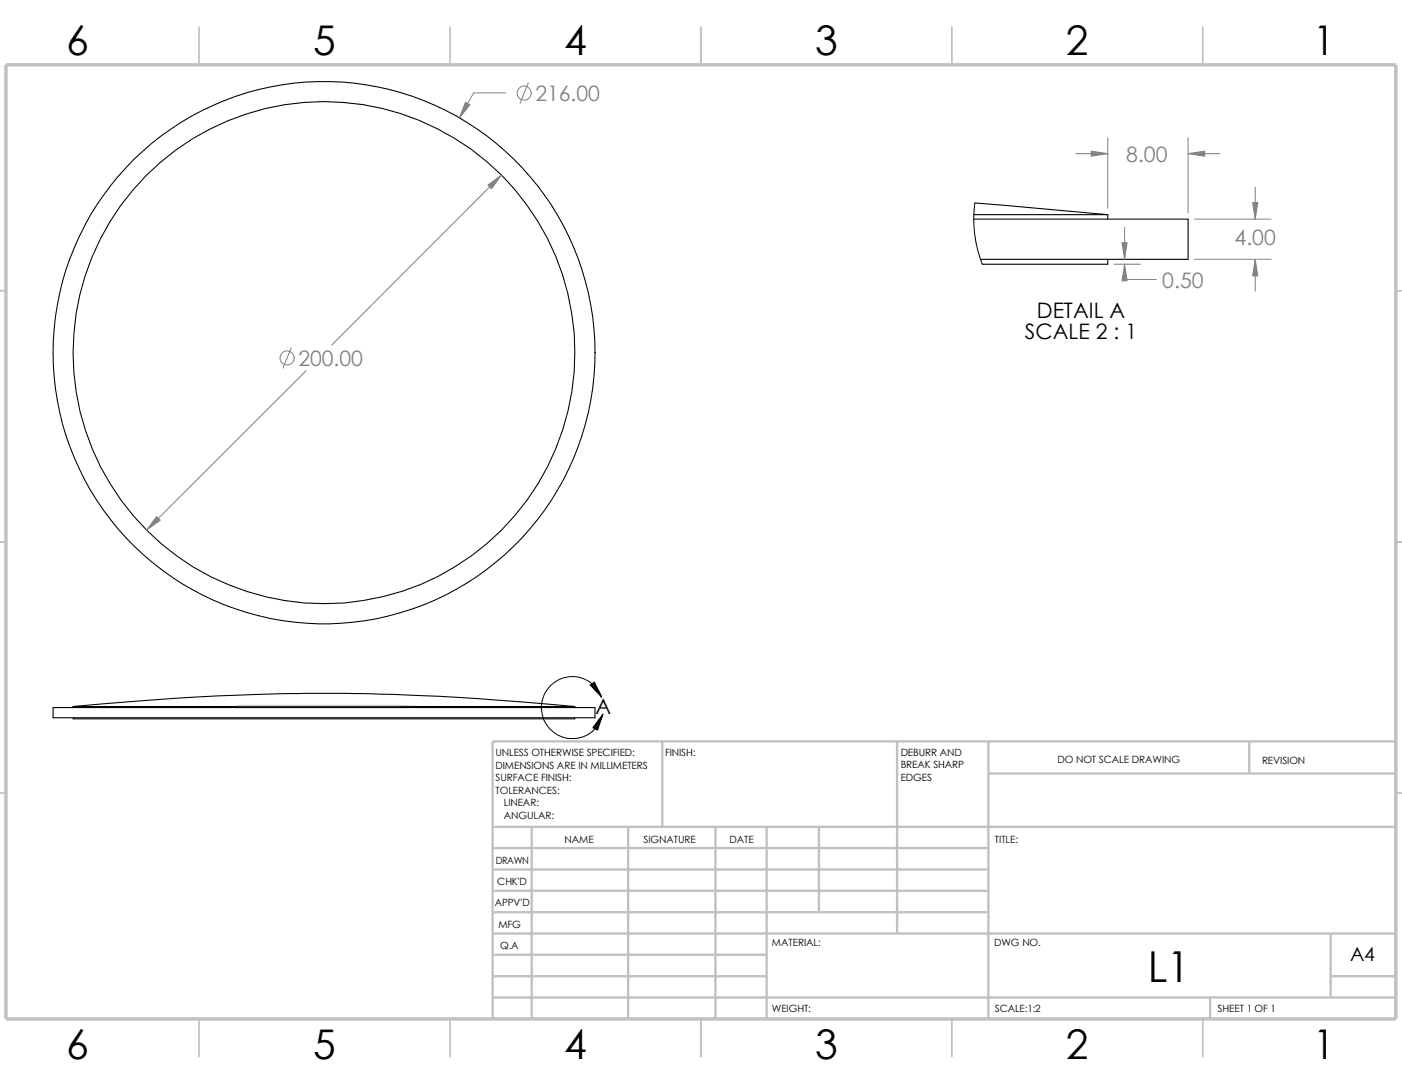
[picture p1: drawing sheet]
<svg xmlns="http://www.w3.org/2000/svg" width="279mm" height="216mm" viewBox="0 0 279 216" stroke-linecap="round" stroke-linejoin="round" font-family="sans-serif">
<g fill="none" stroke="#c0c0c0" stroke-width=".34">
<path d="M39.7 5.4v7.5M89.7 5.4v7.5M139.7 5.4v7.5M189.7 5.4v7.5M239.7 5.4v7.5M-.1 57.9h1.3M278.2 57.9h1.2M-.1 107.9h1.3M278.2 107.9h1.2M-.1 157.9h1.3M278.2 157.9h1.2M39.7 202.9v7.5"/>
<path d="M89.7 202.9v7.5M139.7 202.9v7.5M189.7 202.9v7.5M239.7 202.9v7.5"/>
</g>
<g fill="none" stroke="#c0c0c0" stroke-width=".47">
<path d="M132 147.7v17M178.8 147.7v38.2M197 154.1h81.2M197 147.7v55.2M249 147.7v6.4M278.2 147.7h-180v55.2M98.2 168.9h98.8M98.2 173.2h98.8M98.2 177.4h98.8M98.2 164.7h180M106 164.7v38.2M125.2 164.7v38.2"/>
<path d="M142.6 164.7v38.2M152.8 164.7v38.2M163.2 164.7v17M98.2 181.7h98.8M98.2 194.4h54.6M98.2 198.7h180M98.2 185.9h180M98.2 190.2h54.6M241.2 198.7v4.2M265.2 194.4h13M265.2 185.9v12.8"/>
</g>
<path d="M1.2 12.9h277v190h-277z" fill="none" stroke="#c0c0c0" stroke-width=".68" stroke-linecap="butt"/>
<g fill="none" stroke="#000" stroke-width=".21">
<path d="M194.1 43.6h42.7v8h-41.4M194.1 42.8h26.7M194.3 40.4l26.5 2.4M220.8 51.6v1h-25.1M220.8 42.8v.8M10.6 140.9h108v2.1h-108zM14.6 140.7a491 491 0 0 1 59.1-2.5 529.7 529.7 0 0 1 40.9 2.5M14.6 140.7h100M14.6 143v.2h100v-.2M14.6 140.7v.2M114.6 140.7v.2"/>
<circle cx="64.6" cy="70.2" r="54"/>
<circle cx="64.6" cy="70.2" r="50"/>
</g>
<path d="M194.3 40.4l-.2 2.5 .1 3.7 .7 3.3 .8 2.7M119.9 138.9a6.2 6.2 0 0 0-9.8-2.7 6.2 6.2 0 0 0 .8 10.1 6.2 6.2 0 0 0 9.2-4.1" fill="none" stroke="#000" stroke-width=".2"/>
<g fill="none" stroke="#808080" stroke-width=".2">
<path d="M100.8 18.5h-6.4l-2.8 5M105.3 16.5l-1.7 4.1M99.9 34.9l-33.8 33.8M214.4 30.6h6.4M220.8 27.4v14.1M236.8 30.6h6.3M236.8 27.4v15M250.1 37.3v6.3M222 52.6h5.3M224.1 52.6v3.1h6.4M224.1 45.3v6.3M238 51.6h15.3"/>
<path d="M238 43.6h15.3M250.1 51.6v6.4M58 69.3l-1.6 4M61 73.8l-31.8 31.8"/>
<circle cx="104.5" cy="18.5" r="1.41"/>
<circle cx="57.2" cy="71.3" r="1.41"/>
</g>
<g fill="#808080" stroke="#808080" stroke-width=".2">
<path d="M236.8 30.6l3.3-.5v1z"/>
<path d="M217.5 30.1l3.3 .5-3.3 .5z"/>
<path d="M250.1 51.6l.6 3.3h-1.1z"/>
<path d="M249.6 40.3h1.1l-.6 3.3z"/>
<path d="M224.1 52.6l.5 3.3h-1z"/>
<path d="M223.6 48.3h1l-.5 3.3z"/>
<path d="M31.2 102.9l.7 .7-2.7 2z"/>
<path d="M97.2 36.9l2.7-2-1.9 2.7z"/>
<path d="M92.8 20.4l.8 .5-2 2.6z"/>
</g>
<path d="M117.6 136.4l.8-.6 1.5 3.1zM120.1 142.2l-1 3.2-.9-.5z" fill="#000" stroke="#000" stroke-width=".2"/>
<text font-size="8.5" x="228.8" y="195.7">L1</text>
<g font-size="8.1">
<text x="13.2" y="10.9">6</text>
<text x="62.4" y="10.9">5</text>
<text x="112.4" y="10.9">4</text>
<text x="162.4" y="10.9">3</text>
<text x="212.4" y="10.9">2</text>
<text x="261.7" y="10.9">1</text>
<text x="13.2" y="210.9">6</text>
<text x="62.4" y="210.9">5</text>
<text x="112.4" y="210.9">4</text>
<text x="162.4" y="210.9">3</text>
<text x="212.4" y="210.9">2</text>
<text x="261.7" y="210.9">1</text>
</g>
<g font-size="4.2" fill="#808080">
<text x="106.7" y="20.2">216.00</text>
<text x="224.4" y="32.3">8.00</text>
<text x="246" y="48.8">4.00</text>
<text x="231.6" y="57.3">0.50</text>
<text x="59.5" y="72.9">200.00</text>
</g>
<g font-size="4.2">
<text x="206.6" y="63.4">DETAIL A</text>
<text x="204.3" y="67.6">SCALE 2 : 1</text>
<text x="118.7" y="142.2">A</text>
</g>
<text font-size="3.9" x="269.1" y="191.5">A4</text>
<g font-size="2">
<text x="98.8" y="150.6">UNLESS OTHERWISE SPECIFIED:</text>
<text x="98.8" y="153.1">DIMENSIONS ARE IN MILLIMETERS</text>
<text x="98.8" y="155.6">SURFACE FINISH:</text>
<text x="132.5" y="150.6">FINISH:</text>
<text x="179.5" y="155.5">EDGES</text>
<text x="179.5" y="150.5">DEBURR AND</text>
<text x="179.5" y="153">BREAK SHARP</text>
<text x="210.8" y="151.9">DO NOT SCALE DRAWING</text>
<text x="251.5" y="152.1">REVISION</text>
<text x="98.8" y="158.1">TOLERANCES:</text>
<text x="100.4" y="160.6">LINEAR:</text>
<text x="100.4" y="163.1">ANGULAR:</text>
<text x="112.5" y="168">NAME</text>
<text x="128.2" y="167.9">SIGNATURE</text>
<text x="145.4" y="167.9">DATE</text>
<text x="198.3" y="167.9">TITLE:</text>
<text x="98.8" y="172.1">DRAWN</text>
<text x="99.1" y="176.3">CHK'D</text>
<text x="98.6" y="180.4">APPV'D</text>
<text x="99.3" y="184.8">MFG</text>
<text x="99.7" y="189">Q.A</text>
<text x="153.8" y="188.5">MATERIAL:</text>
<text x="198.1" y="188.5">DWG NO.</text>
<text x="153.8" y="201.5">WEIGHT:</text>
<text x="198.2" y="201.6">SCALE:1:2</text>
<text x="242.7" y="201.6">SHEET 1 OF 1</text>
</g>
</svg>
